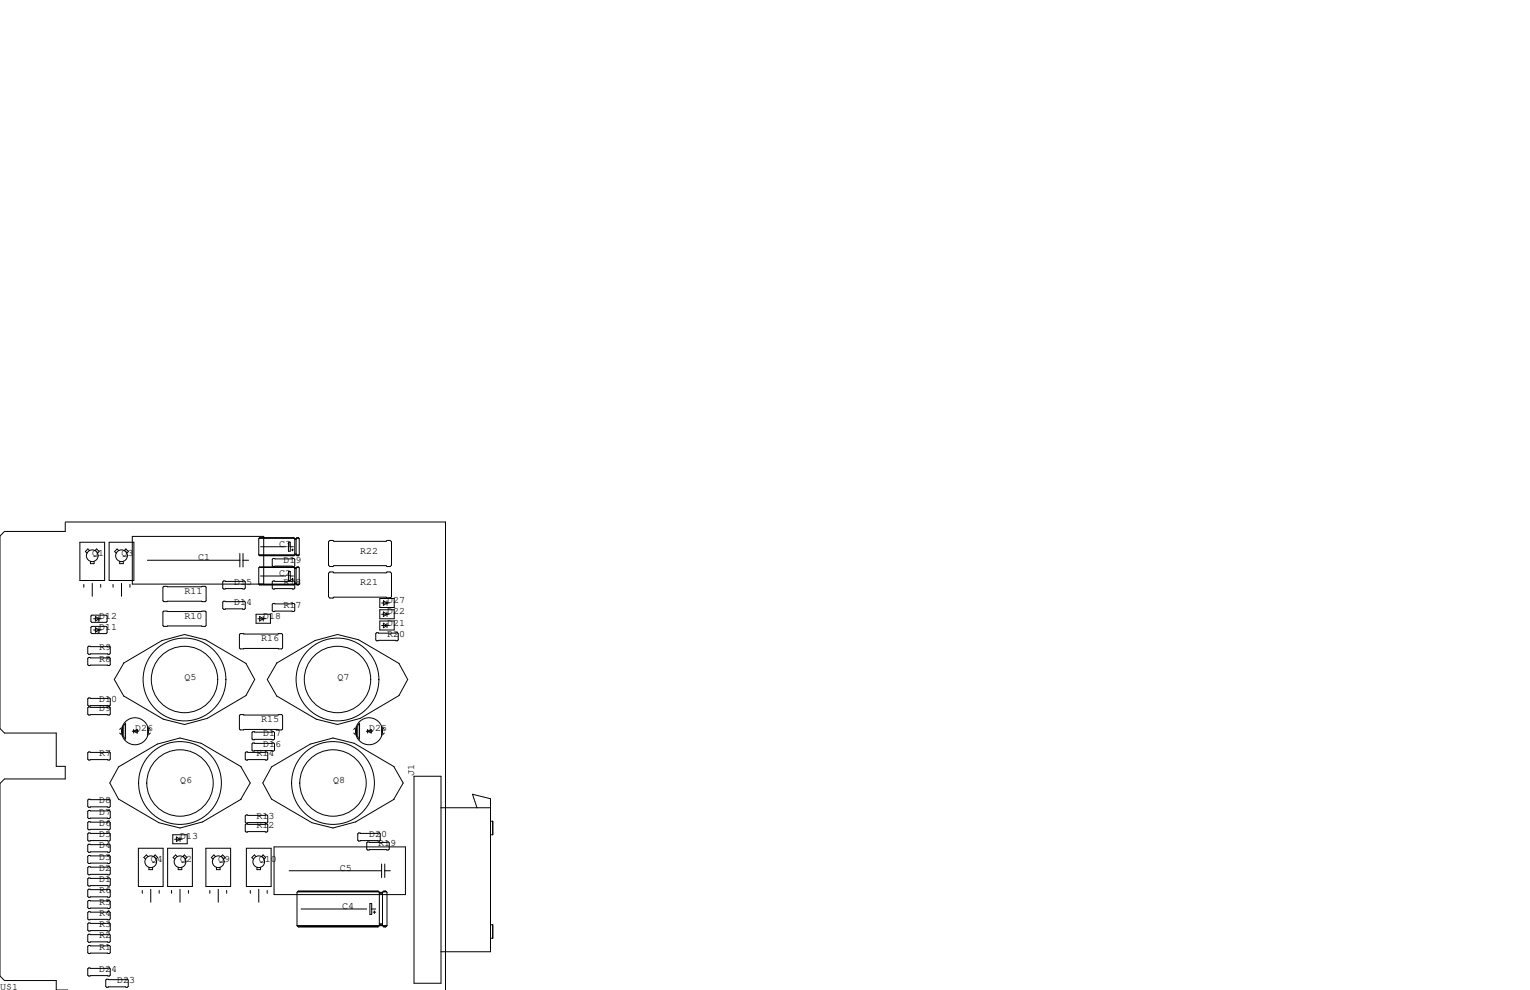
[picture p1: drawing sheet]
<svg xmlns="http://www.w3.org/2000/svg" width="432mm" height="279mm" viewBox="0 0 432 279" stroke-linecap="round" stroke-linejoin="round" font-family="sans-serif">
<g fill="none" stroke="#000" stroke-width=".28">
<path d="M18.4 147.3h107.3v132.1M18.4 147.4v2.6h-17.1l-1.3 1.3v54.3l1.3 1.3h14.6v9.4h2.5v3.5h-17.1l-1.3 1.3v54.4l1.3 1.2h14.6v2.7h3.2M22.5 153h7v10.8h-7zM25.3 155.4l-.5-.5-.7 .8 .5 .4M25.5 158.4v.7h1v-.7M26.8 155.4l.5-.5 .7 .8-.5 .4M30.8 153h7v10.8h-7zM33.5 155.4l-.4-.5-.8 .8 .5 .4M33.8 158.4v.7h1v-.7M35.1 155.4l.4-.5 .7 .8-.4 .4M41.6 158.1h26.1M67.7 156.2v3.8"/>
<path d="M68.6 158.1h1.6M68.6 156.2v3.8M73 156.6h11.5M73.2 151.9h9.9M73.3 156.7h9.6M73.5 154.3h7.1M76.8 157.9l.3-.3h5.8l.3 .3v1.7l-.3 .3h-5.8l-.3-.3zM81.4 153h.5v2.6h-.5zM81.9 154.3h.9M82.3 155.2h.5M82.6 154.9v.5M82.9 151.8h-9.6l-.3 .2v4.6"/>
<path d="M82.9 151.8l.3 .2M82.9 151.8h-9.6M83.2 152v4.6l-.3 .2h-9.6l-.3-.2M83.2 156.3h.4M83.2 152h.4M83.2 152.1h.4M83.3 156.5h.1M83.6 152v4.6l.2 .2h.4l.3-.2M83.7 151.9h.6M83.8 156.7h.4M84.2 151.8l.3 .2v4.6M84.2 151.8h-.4l-.2 .2"/>
<path d="M84.2 151.8h-.4M92.7 152.9l.4-.4h.9l.2 .3h14.8l.2-.3h.9l.4 .4v6.6l-.4 .4h-.9l-.2-.3h-14.8l-.2 .3h-.9l-.4-.4zM23.7 164.9v.8M25.9 176.8h4.1l.2 .2v1.6l-.2 .2h-4.1l-.2-.2v-1.6zM25.9 173.6h4.1l.2 .3v1.5l-.2 .2h-4.1l-.2-.2v-1.5zM26 164.6v3.7M26.4 177.8h2.2M26.4 174.6h2.2M26.9 174l1 .6-1 .7zM26.9 177.2l1 .6-1 .6zM27.9 174v1.3h-.2M27.9 177.2v1.2h-.2"/>
<path d="M28.4 164.9v.8M31.9 164.9v.8M34.3 164.6v3.7M36.7 164.9v.8M46 172.7l.2-.2h11.7l.3 .2v3.8l-.3 .3h-11.7l-.2-.3zM46 165.7l.2-.2h11.7l.3 .2v3.8l-.3 .3h-11.7l-.2-.3zM62.9 169.9l.2-.2h5.9l.2 .2v1.8l-.2 .3h-5.9l-.2-.3zM62.9 164.2l.2-.2h5.9l.2 .2v1.8l-.2 .2h-5.9l-.2-.2zM67.6 179.1l.2-.3h11.7l.3 .3v3.8l-.3 .2h-11.7l-.2-.2zM72.3 173.4h4v2.5h-4zM72.8 174.6h2.1M73.2 160.1h9.9"/>
<path d="M73.3 174l1 .6-1 .7zM73.3 165h9.6M73.5 162.6h7.1M74.3 174v1.3M74.4 164.8v-13.4h-37.1v13.4h47.2M76.8 170.6l.3-.3h5.8l.3 .3v1.7l-.3 .3h-5.8l-.3-.3zM81.4 161.3h.5v2.5h-.5zM81.9 162.6h.9M82.3 163.4h.5M82.6 163.2v.5M82.9 160h-9.6l-.3 .3v4.5l.3 .3h9.6l.3-.3M82.9 160l-9.6 .1"/>
<path d="M82.9 160l.3 .3M83.2 160.3v5.7l-.3 .2h-5.8l-.3-.2v-1.8l.3-.2h5.8l.3 .2M83.2 164.6h.4M83.2 160.3h.4M83.2 160.4h.4M83.3 164.7h.1M83.6 160.3v4.5l.2 .3h.4l.3-.3M83.7 160.1h.6M83.8 165h.4M84.2 160l.3 .3v4.5M84.2 160l-.4 .1M84.2 160h-.4l-.2 .3"/>
<path d="M92.7 161.8l.4-.4h.9l.2 .3h14.8l.2-.3h.9l.4 .4v6.6l-.4 .4h-.9l-.2-.3h-14.8l-.2 .3h-.9l-.4-.4zM106 178.8l.3-.2h5.8l.3 .2v1.8l-.3 .2h-5.8l-.3-.2zM107.2 175.3h4.1v2.5h-4.1zM107.2 172.1h4.1v2.5h-4.1zM107.2 168.9h4.1v2.5h-4.1zM107.7 173.4h2.2M107.7 176.5h2.2M107.7 170.2h2.2M108.2 169.5l1 .7-1 .6zM108.2 172.7l1 .7-1 .6zM108.2 175.9l1 .6-1 .7zM109.2 169.5v1.3"/>
<path d="M109.2 172.7v1.3M109.2 175.9v1.3M25 182.4h5.9l.2 .2v1.8l-.2 .3h-5.9l-.2-.3v-1.8zM25 185.5h5.9l.2 .3v1.8l-.2 .2h-5.9l-.2-.2v-1.8zM25 197h5.9l.2 .2v1.8l-.2 .3h-5.9l-.2-.3v-1.8zM25 199.5h5.9l.2 .3v1.7l-.2 .3h-5.9l-.2-.3v-1.7zM34.8 187.2l10.9-6.4 6.4-1.7 5.9 1.5 11.4 6.6 2.5 4.6-2.5 4.5-11 6.5-6.3 1.7-6-1.5M34.8 196.4l11.3 6.6M35 187.1l-2.7 4.7 2.6 4.6M78 187.2l10.9-6.4 6.4-1.7 5.9 1.5 11.4 6.6 2.5 4.6-2.5 4.5-11 6.5-6.3 1.7-6-1.5M78 196.4l11.3 6.6M78.2 187.1l-2.8 4.7 2.7 4.6"/>
<path d="M25 212.2h5.9l.2 .3v1.7l-.2 .3h-5.9l-.2-.3v-1.7zM33.8 206.9l.4 .4M34.2 205.5l-.4 .4M34.5 205.1v2.5M35.2 204.3l-.3 .6v3l.3 .5M35.4 204.1v4.6M37.3 206.4h1.8M37.7 206.4l1-.5v1zM37.7 205.9v1M41.7 205.1v2.5M42 205.5l.4 .4M42.4 206.9l-.4 .4"/>
<path d="M56.7 209.8l11.3 6.6M56.8 209.8l-6-1.5-6.4 1.7-11 6.5-2.4 4.5 2.5 4.5 11.3 6.7 6 1.5 6.4-1.7 10.9-6.4M67.6 201.9l.2-.2h11.7l.3 .2v3.8l-.3 .3h-11.7l-.2-.3zM68 216.3l2.6 4.7-2.7 4.7M69.5 212.2h5.8l.3 .3v1.7l-.3 .3h-5.8l-.3-.3v-1.7zM71.1 206.8l.3-.3h5.8l.3 .3v1.7l-.3 .3h-5.8l-.3-.3zM71.4 209.7h5.8l.3 .2v1.8l-.3 .3h-5.8l-.3-.3v-1.8zM99.8 206.9l.4 .4M99.9 209.8l11.3 6.6M100 209.8l-6-1.5-6.4 1.7-11 6.5-2.4 4.5 2.4 4.5 11.4 6.7 6 1.5 6.4-1.7 10.9-6.4M100.2 205.5l-.4 .4M100.6 205.1v2.5"/>
<path d="M101.2 204.3l-.2 .6v3l.2 .5M101.5 204.1v4.6M103.4 206.4h1.8M103.8 206.4l1-.5v1zM103.8 205.9v1M107.7 205.1v2.5M108.1 205.5l.4 .4M108.5 206.9l-.4 .4M111.1 216.3l2.7 4.7-2.7 4.7M116.8 219.1h7.7v58.4h-7.7zM25 225.6h5.9l.2 .2v1.8l-.2 .2h-5.9l-.2-.2v-1.8zM25 228.7h5.9l.2 .3v1.8l-.2 .2h-5.9l-.2-.2v-1.8z"/>
<path d="M25 231.9h5.9l.2 .3v1.7l-.2 .3h-5.9l-.2-.3v-1.7zM25 235.1h5.9l.2 .2v1.8l-.2 .3h-5.9l-.2-.3v-1.8zM25 238.3h5.9l.2 .2v1.8l-.2 .2h-5.9l-.2-.2v-1.8zM39.1 239.4h6.9v10.8h-6.9zM47.3 239.4h7v10.8h-7zM48.8 235.6h4v2.5h-4zM49.3 236.9h2.1M49.8 236.2l1 .7-1 .6zM50.8 236.2v1.3M58.1 239.4h7v10.8h-7zM69.5 230h5.8l.3 .3v1.7l-.3 .3h-5.8l-.3-.3v-1.7zM69.5 232.5h5.8l.3 .3v1.8l-.3 .2h-5.8l-.3-.2v-1.8z"/>
<path d="M69.5 239.4h7v10.8h-7zM77.3 239h37.1v13.5h-37.1zM101.2 235.1h5.9l.2 .2v1.8l-.2 .3h-5.9l-.2-.3v-1.8zM103.8 237.6h5.8l.3 .3v1.7l-.3 .3h-5.8l-.3-.3v-1.7zM124.5 228h13.9M134.6 228l-1.2-3.8 5 1.2v43.2h-13.9M138.4 231.8h.7v3.8h-.7M25 244.6h5.9l.2 .3v1.7l-.2 .3h-5.9l-.2-.3v-1.7zM25 241.4h5.9l.2 .3v1.8l-.2 .2h-5.9l-.2-.2v-1.8zM25 247.8h5.9l.2 .2v1.8l-.2 .3h-5.9l-.2-.3v-1.8zM25 251h5.9l.2 .2v1.8l-.2 .2h-5.9l-.2-.2v-1.8zM25 254.1h5.9l.2 .3v1.8l-.2 .2h-5.9l-.2-.2v-1.8z"/>
<path d="M25 257.3h5.9l.2 .3v1.7l-.2 .3h-5.9l-.2-.3v-1.7zM40.2 251.3v.8M41.8 241.7l-.5-.4-.7 .7 .5 .5M42 244.8v.6h1.1v-.6M42.5 251v3.6M43.3 241.7l.5-.4 .7 .7-.5 .5M44.9 251.3v.8M48.4 251.3v.8M50 241.7l-.4-.4-.7 .7 .4 .5M50.3 244.8v.6h1v-.6M50.8 251v3.6M51.6 241.7l.4-.4 .7 .7-.4 .5"/>
<path d="M53.2 251.3v.8M59.2 251.3v.8M60.8 241.7l-.4-.4-.8 .7 .5 .5M61.1 244.8v.6h1v-.6M61.6 251v3.6M62.4 241.7l.4-.4 .7 .7-.4 .5M64 251.3v.8M70.6 251.3v.8M72.3 241.7l-.5-.4-.7 .7 .4 .5M72.5 244.8v.6h1v-.6M73 251v3.6M73.8 241.7l.5-.4 .7 .7-.5 .5"/>
<path d="M75.4 251.3v.8M81.6 245.7h26.1M83.9 251.7h23M84.2 251.6h22.5M85 256.5h18.5M104.4 255h.5v3.1h-.5zM104.9 256.5h1.1M105.3 257.4h.7M105.7 257v.8M107.1 251.8l-.4-.3h-22.5l-.4 .3v9.4M107.1 251.8v9.4l-.4 .4h-22.5l-.4-.4M107.1 251.8h.9"/>
<path d="M107.1 252.1h.9M107.2 252h.6M107.7 243.8v3.8M108 251.8l.3-.3h.5l.4 .3v9.4M108 251.8v9.4l.3 .4h.5l.4-.4M108.1 251.7h1M108.3 251.6h.5M108.6 245.7h1.6M108.6 243.8v3.8M25 260.5h5.9l.2 .2v1.8l-.2 .3h-5.9l-.2-.3v-1.8zM25 263.7h5.9l.2 .2v1.8l-.2 .2h-5.9l-.2-.2v-1.8zM25 266.8h5.9l.2 .3v1.8l-.2 .2h-5.9l-.2-.2v-1.8z"/>
<path d="M25 273.2h5.9l.2 .2v1.8l-.2 .3h-5.9l-.2-.3v-1.8zM30.1 276.4h5.8l.3 .2v1.8l-.3 .2h-5.8l-.3-.2v-1.8zM83.8 261.2h25.4M84.1 261.4h22.7M84.2 261.5h22.5M107.1 260.7h.9M107.2 261.1h.6M107.2 260.9h.6M108.2 261.4h.8M108.3 261.5h.5M138.4 261h.7v3.8h-.7"/>
<circle cx="26" cy="156.8" r="1.65"/>
<circle cx="34.3" cy="156.8" r="1.65"/>
<circle cx="52.1" cy="191.8" r="11.7"/>
<circle cx="52.1" cy="191.8" r="9.4"/>
<circle cx="95.2" cy="191.8" r="11.7"/>
<circle cx="95.2" cy="191.8" r="9.4"/>
<circle cx="38.1" cy="206.4" r="3.8"/>
<circle cx="104.1" cy="206.4" r="3.8"/>
<circle cx="50.8" cy="221" r="9.4"/>
<circle cx="50.8" cy="221" r="11.7"/>
<circle cx="94" cy="221" r="9.4"/>
<circle cx="94" cy="221" r="11.7"/>
<circle cx="42.5" cy="243.2" r="1.65"/>
<circle cx="50.8" cy="243.2" r="1.65"/>
<circle cx="61.6" cy="243.2" r="1.65"/>
<circle cx="73" cy="243.2" r="1.65"/>
</g>
<g font-size="2.8">
<text x="78.7" y="154.3">C3</text>
<text x="26" y="156.8">Q1</text>
<text x="34.3" y="156.8">Q3</text>
<text x="55.9" y="158.1">C1</text>
<text x="80" y="158.8">D19</text>
<text x="101.6" y="156.2">R22</text>
<text x="52.1" y="167.6">R11</text>
<text x="66" y="165.1">D15</text>
<text x="78.7" y="162.6">C2</text>
<text x="80" y="165.1">R18</text>
<text x="101.6" y="165.1">R21</text>
<text x="66" y="170.8">D14</text>
<text x="80" y="171.4">R17</text>
<text x="109.2" y="173.4">D22</text>
<text x="109.2" y="170.2">D27</text>
<text x="27.9" y="177.8">D11</text>
<text x="27.9" y="174.6">D12</text>
<text x="52.1" y="174.6">R10</text>
<text x="74.3" y="174.6">D18</text>
<text x="109.2" y="176.5">D21</text>
<text x="109.2" y="179.7">R20</text>
<text x="27.9" y="183.5">R9</text>
<text x="73.7" y="181">R16</text>
<text x="27.9" y="186.7">R8</text>
<text x="52.1" y="191.8">Q5</text>
<text x="95.2" y="191.8">Q7</text>
<text x="27.9" y="200.7">D9</text>
<text x="27.9" y="198.1">D10</text>
<text x="73.7" y="203.8">R15</text>
<text x="38.1" y="206.4">D26</text>
<text x="74.3" y="207.6">D17</text>
<text x="104.1" y="206.4">D25</text>
<text x="27.9" y="213.4">R7</text>
<text x="72.4" y="213.4">R14</text>
<text x="74.3" y="210.8">D16</text>
<text x="50.8" y="221">Q6</text>
<text x="94" y="221">Q8</text>
<text x="116.8" y="219.1" transform="rotate(-90 116.8 219.1)">J1</text>
<text x="27.9" y="226.7">D8</text>
<text x="27.9" y="233">D6</text>
<text x="27.9" y="229.9">D7</text>
<text x="72.4" y="233.7">R12</text>
<text x="72.4" y="231.1">R13</text>
<text x="27.9" y="239.4">D4</text>
<text x="27.9" y="236.2">D5</text>
<text x="50.8" y="236.9">D13</text>
<text x="104.1" y="236.2">D20</text>
<text x="106.7" y="238.8">R19</text>
<text x="27.9" y="245.7">D2</text>
<text x="27.9" y="242.6">D3</text>
<text x="42.5" y="243.2">Q4</text>
<text x="50.8" y="243.2">Q2</text>
<text x="61.6" y="243.2">Q9</text>
<text x="73" y="243.2">Q10</text>
<text x="95.9" y="245.7">C5</text>
<text x="27.9" y="248.9">D1</text>
<text x="27.9" y="255.3">R5</text>
<text x="27.9" y="252.1">R6</text>
<text x="96.5" y="256.5">C4</text>
<text x="27.9" y="261.6">R3</text>
<text x="27.9" y="258.4">R4</text>
<text x="27.9" y="268">R1</text>
<text x="27.9" y="264.8">R2</text>
<text x="27.9" y="274.3">D24</text>
<text x="0" y="279.4">U$1</text>
<text x="33" y="277.5">D23</text>
</g>
</svg>
